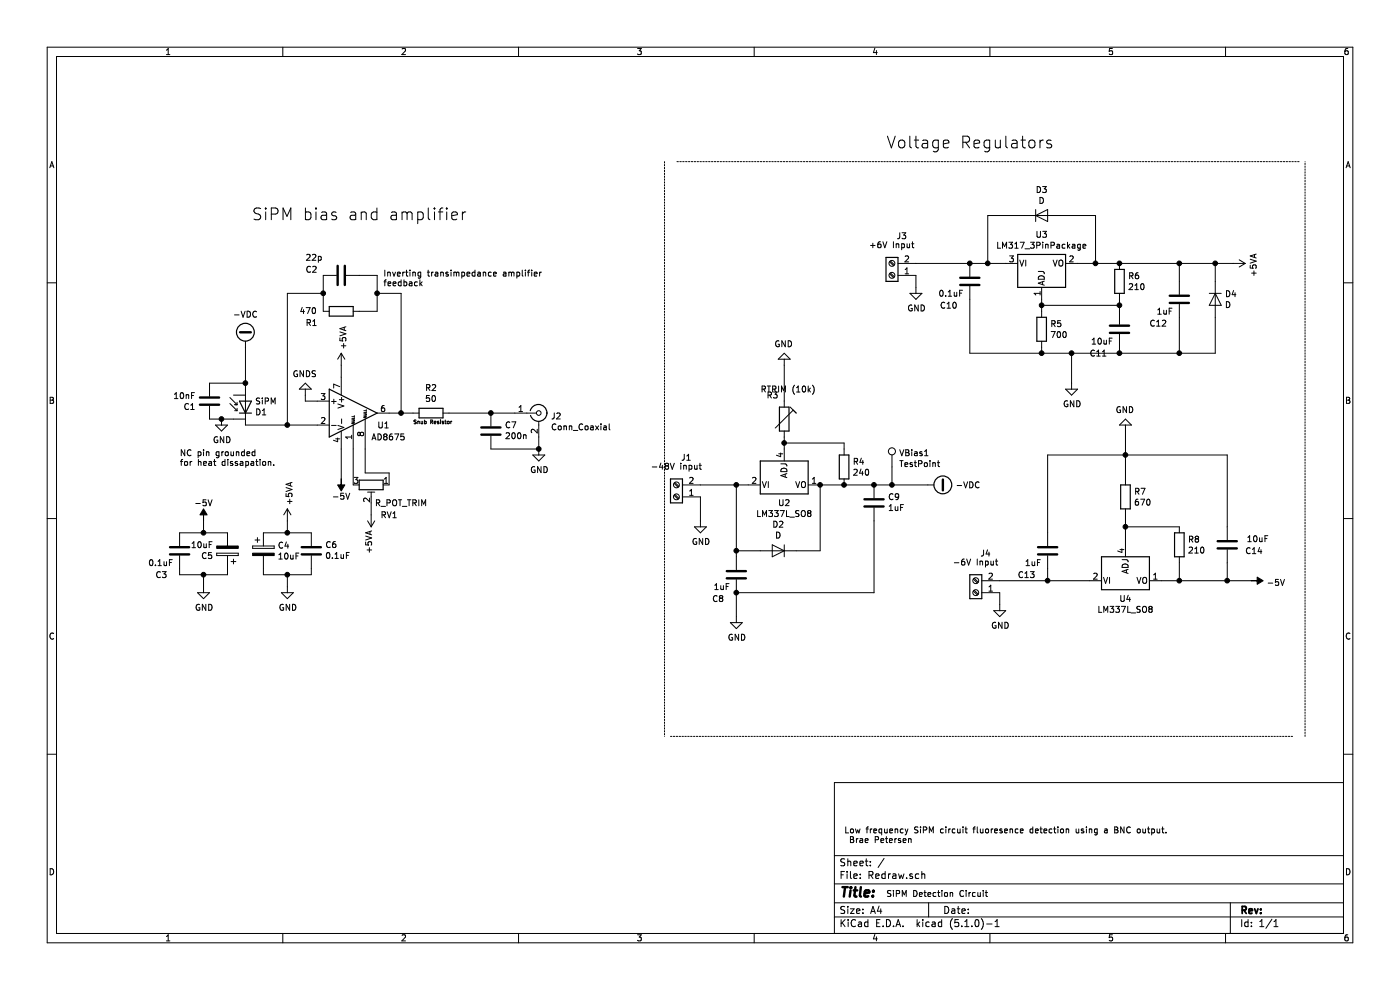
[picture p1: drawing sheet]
EESchema Schematic File Version 4
LIBS:Redraw-cache
EELAYER 29 0
EELAYER END
$Descr A4 11693 8268
encoding utf-8
Sheet 1 1
Title ""
Date ""
Rev ""
Comp ""
Comment1 ""
Comment2 ""
Comment3 ""
Comment4 ""
$EndDescr
$Comp
L Redraw-rescue:Screw_Terminal_01x02-Connector-CircuitV1-rescue J1
U 1 1
P 5650 4150
F 0 "J1" H 5568 3825 50  0000 C CNN
F 1 "-48V input" H 5650 3900 50  0000 C CNN
F 2 "TerminalBlock_Phoenix:TerminalBlock_Phoenix_MKDS-1,5-2-5.08_1x02_P5.08mm_Horizontal" H 5650 4150 50  0001 C CNN
F 3 "~" H 5650 4150 50  0001 C CNN
	1    5650 4150
	-1   0    0    1   
$EndComp
Wire Wire Line
	5850 4150 5850 4350
$Comp
L Redraw-rescue:SiPM-CustomFinch D1
U 1 1
P 2050 3400
F 0 "D1" V 2004 3321 50  0000 R CNN
F 1 "SiPM" V 2095 3321 50  0000 R CNN
F 2 "SiPM_3000:Microfc_30050" H 2100 3575 50  0001 C CNN
F 3 "~" H 2050 3400 50  0001 C CNN
	1    2050 3400
	0    -1   -1   0   
$EndComp
$Comp
L Redraw-rescue:AD8610_copy-CustomFinch U1
U 1 1
P 2950 3450
F 0 "U1" H 3150 3350 50  0000 L CNN
F 1 "AD8675" H 3100 3250 50  0000 L CNN
F 2 "Package_SO:SOIC-8_3.9x4.9mm_P1.27mm" H 2950 3200 50  0001 C CNN
F 3 "https://www.analog.com/media/en/technical-documentation/data-sheets/ADA4807-1_4807-2_4807-4.pdf" H 2950 3100 50  0001 L CNN
	1    2950 3450
	1    0    0    -1  
$EndComp
$Comp
L Redraw-rescue:R-Device-CircuitV1-rescue R1
U 1 1
P 2850 2600
F 0 "R1" V 2750 2900 50  0000 R CNN
F 1 "470" V 2850 2950 50  0000 R CNN
F 2 "Resistor_SMD:R_0603_1608Metric_Pad1.05x0.95mm_HandSolder" V 2780 2600 50  0001 C CNN
F 3 "~" H 2850 2600 50  0001 C CNN
	1    2850 2600
	0    -1   -1   0   
$EndComp
Wire Wire Line
	3150 2300 3000 2300
Wire Wire Line
	3150 2600 3000 2600
$Comp
L Redraw-rescue:GNDS-power-CircuitV1-rescue #PWR03
U 1 1
P 2550 3300
F 0 "#PWR03" H 2550 3050 50  0001 C CNN
F 1 "GNDS" H 2555 3127 50  0000 C CNN
F 2 "" H 2550 3300 50  0001 C CNN
F 3 "" H 2550 3300 50  0001 C CNN
	1    2550 3300
	-1   0    0    1   
$EndComp
Wire Wire Line
	2550 3300 2550 3350
Wire Wire Line
	2550 3350 2650 3350
$Comp
L Redraw-rescue:+5VA-power-CircuitV1-rescue #PWR04
U 1 1
P 2850 3050
F 0 "#PWR04" H 2850 2900 50  0001 C CNN
F 1 "+5VA" V 2865 3177 50  0000 L CNN
F 2 "" H 2850 3050 50  0001 C CNN
F 3 "" H 2850 3050 50  0001 C CNN
	1    2850 3050
	1    0    0    -1  
$EndComp
$Comp
L Redraw-rescue:CP-Device-CircuitV1-rescue C4
U 1 1
P 2200 4600
F 0 "C4" H 2318 4646 50  0000 L CNN
F 1 "10uF" H 2318 4555 50  0000 L CNN
F 2 "Capacitor_SMD:CP_Elec_4x3.9" H 2238 4450 50  0001 C CNN
F 3 "~" H 2200 4600 50  0001 C CNN
	1    2200 4600
	1    0    0    -1  
$EndComp
$Comp
L Redraw-rescue:C-Device-CircuitV1-rescue C6
U 1 1
P 2600 4600
F 0 "C6" H 2485 4554 50  0000 R CNN
F 1 "0.1uF" H 2485 4645 50  0000 R CNN
F 2 "Capacitor_SMD:C_1206_3216Metric_Pad1.42x1.75mm_HandSolder" H 2638 4450 50  0001 C CNN
F 3 "~" H 2600 4600 50  0001 C CNN
	1    2600 4600
	-1   0    0    1   
$EndComp
Wire Wire Line
	2200 4450 2400 4450
Wire Wire Line
	2200 4750 2200 4800
Wire Wire Line
	2600 4800 2600 4750
Wire Wire Line
	3250 3450 3350 3450
$Comp
L Redraw-rescue:R-Device-CircuitV1-rescue R2
U 1 1
P 3600 3450
F 0 "R2" V 3807 3450 50  0000 C CNN
F 1 "50" V 3716 3450 50  0000 C CNN
F 2 "Resistor_SMD:R_1206_3216Metric_Pad1.42x1.75mm_HandSolder" V 3530 3450 50  0001 C CNN
F 3 "~" H 3600 3450 50  0001 C CNN
	1    3600 3450
	0    -1   -1   0   
$EndComp
Text Notes 3450 3550 0    31   ~ 0
Snub Resistor
$Comp
L Redraw-rescue:C-Device-CircuitV1-rescue C1
U 1 1
P 1750 3350
F 0 "C1" H 1635 3304 50  0000 R CNN
F 1 "10nF" H 1635 3395 50  0000 R CNN
F 2 "Capacitor_SMD:C_0805_2012Metric_Pad1.15x1.40mm_HandSolder" H 1788 3200 50  0001 C CNN
F 3 "~" H 1750 3350 50  0001 C CNN
	1    1750 3350
	1    0    0    -1  
$EndComp
Wire Wire Line
	7650 2300 7650 2400
$Comp
L Redraw-rescue:GND-power-CircuitV1-rescue #PWR015
U 1 1
P 7650 2400
F 0 "#PWR015" H 7650 2150 50  0001 C CNN
F 1 "GND" H 7655 2227 50  0000 C CNN
F 2 "" H 7650 2400 50  0001 C CNN
F 3 "" H 7650 2400 50  0001 C CNN
	1    7650 2400
	1    0    0    -1  
$EndComp
$Comp
L Redraw-rescue:Screw_Terminal_01x02-Connector-CircuitV1-rescue J3
U 1 1
P 7450 2300
F 0 "J3" H 7368 1975 50  0000 C CNN
F 1 "+6V Input" H 7450 2050 50  0000 C CNN
F 2 "TerminalBlock_Phoenix:TerminalBlock_Phoenix_MKDS-1,5-2-5.08_1x02_P5.08mm_Horizontal" H 7450 2300 50  0001 C CNN
F 3 "~" H 7450 2300 50  0001 C CNN
	1    7450 2300
	-1   0    0    1   
$EndComp
Text Notes 3200 2400 0    50   ~ 0
Inverting transimpedance amplifier\nfeedback\n
$Comp
L Device:D D2
U 1 1
P 6500 4600
F 0 "D2" H 6500 4384 50  0000 C CNN
F 1 "D" H 6500 4475 50  0000 C CNN
F 2 "Diode_SMD:D_SOD-123F" H 6500 4600 50  0001 C CNN
F 3 "~" H 6500 4600 50  0001 C CNN
	1    6500 4600
	-1   0    0    1   
$EndComp
$Comp
L Regulator_Linear:LM337L_SO8 U2
U 1 1
P 6550 4050
F 0 "U2" H 6550 3901 50  0000 C CNN
F 1 "LM337L_SO8" H 6550 3810 50  0000 C CNN
F 2 "Package_SO:SOIC-8_3.9x4.9mm_P1.27mm" H 6550 3850 50  0001 C CIN
F 3 "http://www.ti.com/lit/ds/symlink/lm337l.pdf" H 6550 4050 50  0001 C CNN
	1    6550 4050
	1    0    0    -1  
$EndComp
Wire Wire Line
	6650 4600 6850 4600
Wire Wire Line
	6850 4600 6850 4050
Wire Wire Line
	6350 4600 6150 4600
Wire Wire Line
	6250 4050 6150 4050
Connection ~ 6150 4050
$Comp
L Redraw-rescue:C-Device-CircuitV1-rescue C2
U 1 1
P 2850 2300
F 0 "C2" V 2800 2000 50  0000 L CNN
F 1 "22p" V 2700 2000 50  0000 L CNN
F 2 "Capacitor_SMD:C_0603_1608Metric_Pad1.05x0.95mm_HandSolder" H 2888 2150 50  0001 C CNN
F 3 "~" H 2850 2300 50  0001 C CNN
	1    2850 2300
	0    1    1    0   
$EndComp
$Comp
L power:-5V #PWR05
U 1 1
P 2850 4000
F 0 "#PWR05" H 2850 4100 50  0001 C CNN
F 1 "-5V" H 2850 4150 50  0000 C CNN
F 2 "" H 2850 4000 50  0001 C CNN
F 3 "" H 2850 4000 50  0001 C CNN
	1    2850 4000
	-1   0    0    1   
$EndComp
$Comp
L Redraw-rescue:CP-Device-CircuitV1-rescue C5
U 1 1
P 1900 4600
F 0 "C5" H 2018 4646 50  0000 L CNN
F 1 "10uF" H 2018 4555 50  0000 L CNN
F 2 "Capacitor_SMD:CP_Elec_4x3.9" H 1938 4450 50  0001 C CNN
F 3 "~" H 1900 4600 50  0001 C CNN
	1    1900 4600
	-1   0    0    1   
$EndComp
$Comp
L Redraw-rescue:C-Device-CircuitV1-rescue C3
U 1 1
P 1500 4600
F 0 "C3" H 1400 4400 50  0000 R CNN
F 1 "0.1uF" H 1450 4500 50  0000 R CNN
F 2 "Capacitor_SMD:C_1206_3216Metric_Pad1.42x1.75mm_HandSolder" H 1538 4450 50  0001 C CNN
F 3 "~" H 1500 4600 50  0001 C CNN
	1    1500 4600
	1    0    0    -1  
$EndComp
Wire Wire Line
	1500 4750 1500 4800
$Comp
L Redraw-rescue:C-Device-CircuitV1-rescue C7
U 1 1
P 4100 3600
F 0 "C7" H 3985 3554 50  0000 R CNN
F 1 "200n" H 3985 3645 50  0000 R CNN
F 2 "Capacitor_SMD:C_0603_1608Metric_Pad1.05x0.95mm_HandSolder" H 4138 3450 50  0001 C CNN
F 3 "~" H 4100 3600 50  0001 C CNN
	1    4100 3600
	-1   0    0    1   
$EndComp
Wire Wire Line
	1900 4800 1900 4750
$Comp
L Regulator_Linear:LM317_3PinPackage U3
U 1 1
P 8700 2200
F 0 "U3" H 8700 2442 50  0000 C CNN
F 1 "LM317_3PinPackage" H 8700 2351 50  0000 C CNN
F 2 "Package_TO_SOT_SMD:SOT-223" H 8700 2450 50  0001 C CIN
F 3 "http://www.ti.com/lit/ds/symlink/lm317.pdf" H 8700 2200 50  0001 C CNN
	1    8700 2200
	1    0    0    -1  
$EndComp
Wire Wire Line
	8400 2200 8250 2200
$Comp
L Device:D D3
U 1 1
P 8700 1800
F 0 "D3" H 8700 2016 50  0000 C CNN
F 1 "D" H 8700 1925 50  0000 C CNN
F 2 "Diode_SMD:D_SOD-123F" H 8700 1800 50  0001 C CNN
F 3 "~" H 8700 1800 50  0001 C CNN
	1    8700 1800
	1    0    0    -1  
$EndComp
Wire Wire Line
	8550 1800 8250 1800
Wire Wire Line
	8250 1800 8250 2200
Connection ~ 8250 2200
Wire Wire Line
	8250 2200 8100 2200
$Comp
L Redraw-rescue:R-Device-CircuitV1-rescue R6
U 1 1
P 9350 2350
F 0 "R6" H 9420 2396 50  0000 L CNN
F 1 "210" H 9420 2305 50  0000 L CNN
F 2 "Resistor_SMD:R_1206_3216Metric_Pad1.42x1.75mm_HandSolder" V 9280 2350 50  0001 C CNN
F 3 "~" H 9350 2350 50  0001 C CNN
	1    9350 2350
	1    0    0    -1  
$EndComp
Wire Wire Line
	9350 2200 9150 2200
$Comp
L Redraw-rescue:C-Device-CircuitV1-rescue C11
U 1 1
P 9350 2750
F 0 "C11" H 9250 2550 50  0000 R CNN
F 1 "10uF" H 9300 2650 50  0000 R CNN
F 2 "Capacitor_SMD:C_1206_3216Metric_Pad1.42x1.75mm_HandSolder" H 9388 2600 50  0001 C CNN
F 3 "~" H 9350 2750 50  0001 C CNN
	1    9350 2750
	1    0    0    -1  
$EndComp
$Comp
L Redraw-rescue:C-Device-CircuitV1-rescue C12
U 1 1
P 9850 2500
F 0 "C12" H 9750 2300 50  0000 R CNN
F 1 "1uF" H 9800 2400 50  0000 R CNN
F 2 "Capacitor_SMD:C_1206_3216Metric_Pad1.42x1.75mm_HandSolder" H 9888 2350 50  0001 C CNN
F 3 "~" H 9850 2500 50  0001 C CNN
	1    9850 2500
	1    0    0    -1  
$EndComp
$Comp
L Redraw-rescue:C-Device-CircuitV1-rescue C10
U 1 1
P 8100 2350
F 0 "C10" H 8000 2150 50  0000 R CNN
F 1 "0.1uF" H 8050 2250 50  0000 R CNN
F 2 "Capacitor_SMD:C_1206_3216Metric_Pad1.42x1.75mm_HandSolder" H 8138 2200 50  0001 C CNN
F 3 "~" H 8100 2350 50  0001 C CNN
	1    8100 2350
	1    0    0    -1  
$EndComp
$Comp
L Device:D D4
U 1 1
P 10150 2500
F 0 "D4" V 10104 2579 50  0000 L CNN
F 1 "D" V 10195 2579 50  0000 L CNN
F 2 "Diode_SMD:D_SOD-123F" H 10150 2500 50  0001 C CNN
F 3 "~" H 10150 2500 50  0001 C CNN
	1    10150 2500
	0    1    1    0   
$EndComp
Wire Wire Line
	9350 2200 9850 2200
Wire Wire Line
	9850 2200 9850 2350
Connection ~ 9350 2200
Wire Wire Line
	10150 2350 10150 2200
Wire Wire Line
	10150 2200 9850 2200
Connection ~ 9850 2200
Wire Wire Line
	10150 2650 10150 2950
Wire Wire Line
	10150 2950 9850 2950
Wire Wire Line
	9350 2950 9350 2900
Wire Wire Line
	9850 2650 9850 2950
Connection ~ 9850 2950
Wire Wire Line
	9850 2950 9350 2950
Wire Wire Line
	9350 2500 9350 2550
$Comp
L Redraw-rescue:R-Device-CircuitV1-rescue R5
U 1 1
P 8700 2750
F 0 "R5" H 8770 2796 50  0000 L CNN
F 1 "700" H 8770 2705 50  0000 L CNN
F 2 "Resistor_SMD:R_1206_3216Metric_Pad1.42x1.75mm_HandSolder" V 8630 2750 50  0001 C CNN
F 3 "~" H 8700 2750 50  0001 C CNN
	1    8700 2750
	1    0    0    -1  
$EndComp
Wire Wire Line
	8700 2500 8700 2550
Wire Wire Line
	8700 2550 9350 2550
Connection ~ 8700 2550
Wire Wire Line
	8700 2550 8700 2600
Connection ~ 9350 2550
Wire Wire Line
	9350 2550 9350 2600
Wire Wire Line
	9350 2950 8950 2950
Wire Wire Line
	8700 2950 8700 2900
Connection ~ 9350 2950
Wire Wire Line
	8700 2950 8100 2950
Wire Wire Line
	8100 2950 8100 2500
Connection ~ 8700 2950
Wire Wire Line
	8850 1800 9150 1800
Wire Wire Line
	9150 1800 9150 2200
Connection ~ 9150 2200
Wire Wire Line
	9150 2200 9000 2200
$Comp
L Redraw-rescue:+5VA-power-CircuitV1-rescue #PWR017
U 1 1
P 10300 2200
F 0 "#PWR017" H 10300 2050 50  0001 C CNN
F 1 "+5VA" H 10315 2373 50  0000 C CNN
F 2 "" H 10300 2200 50  0001 C CNN
F 3 "" H 10300 2200 50  0001 C CNN
	1    10300 2200
	0    1    1    0   
$EndComp
Wire Wire Line
	10300 2200 10150 2200
Connection ~ 10150 2200
$Comp
L Regulator_Linear:LM337L_SO8 U4
U 1 1
P 9400 4850
F 0 "U4" H 9400 4701 50  0000 C CNN
F 1 "LM337L_SO8" H 9400 4610 50  0000 C CNN
F 2 "Package_SO:SOIC-8_3.9x4.9mm_P1.27mm" H 9400 4650 50  0001 C CIN
F 3 "http://www.ti.com/lit/ds/symlink/lm337l.pdf" H 9400 4850 50  0001 C CNN
	1    9400 4850
	1    0    0    -1  
$EndComp
$Comp
L Redraw-rescue:R-Device-CircuitV1-rescue R8
U 1 1
P 9850 4550
F 0 "R8" H 9920 4596 50  0000 L CNN
F 1 "210" H 9920 4505 50  0000 L CNN
F 2 "Resistor_SMD:R_1206_3216Metric_Pad1.42x1.75mm_HandSolder" V 9780 4550 50  0001 C CNN
F 3 "~" H 9850 4550 50  0001 C CNN
	1    9850 4550
	1    0    0    -1  
$EndComp
$Comp
L Redraw-rescue:R-Device-CircuitV1-rescue R7
U 1 1
P 9400 4150
F 0 "R7" H 9470 4196 50  0000 L CNN
F 1 "670" H 9470 4105 50  0000 L CNN
F 2 "Resistor_SMD:R_1206_3216Metric_Pad1.42x1.75mm_HandSolder" V 9330 4150 50  0001 C CNN
F 3 "~" H 9400 4150 50  0001 C CNN
	1    9400 4150
	1    0    0    -1  
$EndComp
$Comp
L Redraw-rescue:C-Device-CircuitV1-rescue C14
U 1 1
P 10250 4550
F 0 "C14" H 10550 4500 50  0000 R CNN
F 1 "10uF" H 10600 4600 50  0000 R CNN
F 2 "Capacitor_SMD:C_1206_3216Metric_Pad1.42x1.75mm_HandSolder" H 10288 4400 50  0001 C CNN
F 3 "~" H 10250 4550 50  0001 C CNN
	1    10250 4550
	1    0    0    -1  
$EndComp
$Comp
L Redraw-rescue:C-Device-CircuitV1-rescue C13
U 1 1
P 8750 4600
F 0 "C13" H 8650 4400 50  0000 R CNN
F 1 "1uF" H 8700 4500 50  0000 R CNN
F 2 "Capacitor_SMD:C_1206_3216Metric_Pad1.42x1.75mm_HandSolder" H 8788 4450 50  0001 C CNN
F 3 "~" H 8750 4600 50  0001 C CNN
	1    8750 4600
	1    0    0    -1  
$EndComp
Wire Wire Line
	9100 4850 8750 4850
Wire Wire Line
	8750 4850 8750 4750
$Comp
L Redraw-rescue:GND-power-CircuitV1-rescue #PWR019
U 1 1
P 9400 3600
F 0 "#PWR019" H 9400 3350 50  0001 C CNN
F 1 "GND" H 9405 3427 50  0000 C CNN
F 2 "" H 9400 3600 50  0001 C CNN
F 3 "" H 9400 3600 50  0001 C CNN
	1    9400 3600
	-1   0    0    1   
$EndComp
Wire Wire Line
	9400 3800 9400 3600
Wire Wire Line
	9400 3800 9400 4000
Connection ~ 9400 3800
Wire Wire Line
	9400 4300 9400 4400
Wire Wire Line
	10250 4400 10250 3800
Wire Wire Line
	9700 4850 9850 4850
Wire Wire Line
	9850 4850 9850 4700
Wire Wire Line
	9850 4850 10250 4850
Wire Wire Line
	10250 4850 10250 4700
Connection ~ 9850 4850
Wire Wire Line
	9400 3800 10250 3800
Wire Wire Line
	9850 4400 9400 4400
Connection ~ 9400 4400
Wire Wire Line
	9400 4400 9400 4550
$Comp
L power:-5V #PWR020
U 1 1
P 10450 4850
F 0 "#PWR020" H 10450 4950 50  0001 C CNN
F 1 "-5V" V 10465 4978 50  0000 L CNN
F 2 "" H 10450 4850 50  0001 C CNN
F 3 "" H 10450 4850 50  0001 C CNN
	1    10450 4850
	0    1    1    0   
$EndComp
Wire Wire Line
	10450 4850 10250 4850
Connection ~ 10250 4850
Wire Wire Line
	8350 4950 8350 5050
$Comp
L Redraw-rescue:GND-power-CircuitV1-rescue #PWR018
U 1 1
P 8350 5050
F 0 "#PWR018" H 8350 4800 50  0001 C CNN
F 1 "GND" H 8355 4877 50  0000 C CNN
F 2 "" H 8350 5050 50  0001 C CNN
F 3 "" H 8350 5050 50  0001 C CNN
	1    8350 5050
	1    0    0    -1  
$EndComp
$Comp
L Redraw-rescue:Screw_Terminal_01x02-Connector-CircuitV1-rescue J4
U 1 1
P 8150 4950
F 0 "J4" H 8068 4625 50  0000 C CNN
F 1 "-6V Input" H 8150 4700 50  0000 C CNN
F 2 "TerminalBlock_Phoenix:TerminalBlock_Phoenix_MKDS-1,5-2-5.08_1x02_P5.08mm_Horizontal" H 8150 4950 50  0001 C CNN
F 3 "~" H 8150 4950 50  0001 C CNN
	1    8150 4950
	-1   0    0    1   
$EndComp
$Comp
L Redraw-rescue:GND-power-CircuitV1-rescue #PWR016
U 1 1
P 8950 3200
F 0 "#PWR016" H 8950 2950 50  0001 C CNN
F 1 "GND" H 8955 3027 50  0000 C CNN
F 2 "" H 8950 3200 50  0001 C CNN
F 3 "" H 8950 3200 50  0001 C CNN
	1    8950 3200
	1    0    0    -1  
$EndComp
Wire Wire Line
	8950 3200 8950 2950
Connection ~ 8950 2950
Wire Wire Line
	8950 2950 8700 2950
Wire Wire Line
	2850 3750 2850 4000
$Comp
L Device:R_POT_TRIM RV1
U 1 1
P 3100 4050
F 0 "RV1" V 3350 4200 50  0000 C CNN
F 1 "R_POT_TRIM" V 3250 4300 50  0000 C CNN
F 2 "Potentiometer_SMD:Potentiometer_Bourns_3269W_Vertical" H 3100 4050 50  0001 C CNN
F 3 "~" H 3100 4050 50  0001 C CNN
	1    3100 4050
	0    1    1    0   
$EndComp
$Comp
L Redraw-rescue:+5VA-power-CircuitV1-rescue #PWR08
U 1 1
P 3100 4300
F 0 "#PWR08" H 3100 4150 50  0001 C CNN
F 1 "+5VA" V 3115 4427 50  0000 L CNN
F 2 "" H 3100 4300 50  0001 C CNN
F 3 "" H 3100 4300 50  0001 C CNN
	1    3100 4300
	-1   0    0    1   
$EndComp
Wire Wire Line
	3100 4200 3100 4300
$Comp
L Redraw-rescue:C-Device-CircuitV1-rescue C8
U 1 1
P 6150 4800
F 0 "C8" H 6050 4600 50  0000 R CNN
F 1 "1uF" H 6100 4700 50  0000 R CNN
F 2 "Capacitor_SMD:C_1206_3216Metric_Pad1.42x1.75mm_HandSolder" H 6188 4650 50  0001 C CNN
F 3 "~" H 6150 4800 50  0001 C CNN
	1    6150 4800
	1    0    0    -1  
$EndComp
Wire Wire Line
	6150 4650 6150 4600
Wire Wire Line
	1750 3200 2050 3200
Connection ~ 2050 3200
Wire Wire Line
	2050 3200 2050 3250
Wire Wire Line
	8750 3800 9400 3800
Wire Wire Line
	8750 4450 8750 3800
$Comp
L Connector:Conn_Coaxial J2
U 1 1
P 4500 3450
F 0 "J2" H 4600 3425 50  0000 L CNN
F 1 "Conn_Coaxial" H 4600 3334 50  0000 L CNN
F 2 "Connector_Coaxial:BNC_Amphenol_B6252HB-NPP3G-50_Horizontal" H 4500 3450 50  0001 C CNN
F 3 " ~" H 4500 3450 50  0001 C CNN
	1    4500 3450
	1    0    0    -1  
$EndComp
Wire Wire Line
	4500 3650 4500 3750
$Comp
L Redraw-rescue:GND-power-CircuitV1-rescue #PWR010
U 1 1
P 5850 4350
F 0 "#PWR010" H 5850 4100 50  0001 C CNN
F 1 "GND" H 5855 4177 50  0000 C CNN
F 2 "" H 5850 4350 50  0001 C CNN
F 3 "" H 5850 4350 50  0001 C CNN
	1    5850 4350
	1    0    0    -1  
$EndComp
Wire Wire Line
	2200 4800 2400 4800
$Comp
L Redraw-rescue:GND-power-CircuitV1-rescue #PWR06
U 1 1
P 1700 4900
F 0 "#PWR06" H 1700 4650 50  0001 C CNN
F 1 "GND" H 1705 4727 50  0000 C CNN
F 2 "" H 1700 4900 50  0001 C CNN
F 3 "" H 1700 4900 50  0001 C CNN
	1    1700 4900
	1    0    0    -1  
$EndComp
$Comp
L Redraw-rescue:GND-power-CircuitV1-rescue #PWR07
U 1 1
P 2400 4900
F 0 "#PWR07" H 2400 4650 50  0001 C CNN
F 1 "GND" H 2405 4727 50  0000 C CNN
F 2 "" H 2400 4900 50  0001 C CNN
F 3 "" H 2400 4900 50  0001 C CNN
	1    2400 4900
	1    0    0    -1  
$EndComp
Wire Wire Line
	2400 4900 2400 4800
Connection ~ 2400 4800
Wire Wire Line
	2400 4800 2600 4800
$Comp
L Redraw-rescue:GND-power-CircuitV1-rescue #PWR011
U 1 1
P 4500 3750
F 0 "#PWR011" H 4500 3500 50  0001 C CNN
F 1 "GND" H 4505 3577 50  0000 C CNN
F 2 "" H 4500 3750 50  0001 C CNN
F 3 "" H 4500 3750 50  0001 C CNN
	1    4500 3750
	1    0    0    -1  
$EndComp
Wire Wire Line
	8350 4850 8750 4850
Connection ~ 8750 4850
Wire Wire Line
	8100 2200 7650 2200
Connection ~ 8100 2200
$Comp
L Redraw-rescue:R-Device-CircuitV1-rescue R4
U 1 1
P 7050 3900
F 0 "R4" H 7120 3946 50  0000 L CNN
F 1 "240" H 7120 3855 50  0000 L CNN
F 2 "Resistor_SMD:R_1206_3216Metric_Pad1.42x1.75mm_HandSolder" V 6980 3900 50  0001 C CNN
F 3 "~" H 7050 3900 50  0001 C CNN
	1    7050 3900
	1    0    0    -1  
$EndComp
$Comp
L Redraw-rescue:GND-power-CircuitV1-rescue #PWR012
U 1 1
P 6150 5150
F 0 "#PWR012" H 6150 4900 50  0001 C CNN
F 1 "GND" H 6155 4977 50  0000 C CNN
F 2 "" H 6150 5150 50  0001 C CNN
F 3 "" H 6150 5150 50  0001 C CNN
	1    6150 5150
	1    0    0    -1  
$EndComp
$Comp
L Redraw-rescue:RTRIM-Device-CircuitV1-rescue R3
U 1 1
P 6550 3500
F 0 "R3" H 6400 3700 50  0000 L CNN
F 1 "RTRIM (10k)" H 6350 3750 50  0000 L CNN
F 2 "Potentiometer_SMD:Potentiometer_Bourns_3269W_Vertical" V 6480 3500 50  0001 C CNN
F 3 "~" H 6550 3500 50  0001 C CNN
	1    6550 3500
	1    0    0    -1  
$EndComp
$Comp
L Connector:TestPoint VBias1
U 1 1
P 7450 3900
F 0 "VBias1" H 7508 4018 50  0000 L CNN
F 1 "TestPoint" H 7508 3927 50  0000 L CNN
F 2 "TestPoint:TestPoint_Pad_D2.0mm" H 7650 3900 50  0001 C CNN
F 3 "~" H 7650 3900 50  0001 C CNN
	1    7450 3900
	1    0    0    -1  
$EndComp
Wire Wire Line
	6150 4050 5850 4050
Connection ~ 6150 4600
Wire Wire Line
	6150 4050 6150 4600
Wire Wire Line
	6550 3750 6550 3700
Wire Wire Line
	6550 3700 7050 3700
Wire Wire Line
	7050 3700 7050 3750
Connection ~ 6550 3700
Wire Wire Line
	6550 3700 6550 3650
Wire Wire Line
	7050 4050 6850 4050
Connection ~ 6850 4050
Wire Wire Line
	7450 3900 7450 4050
Wire Wire Line
	7450 4050 7300 4050
Connection ~ 7050 4050
$Comp
L Redraw-rescue:C-Device-CircuitV1-rescue C9
U 1 1
P 7300 4200
F 0 "C9" H 7185 4154 50  0000 R CNN
F 1 "1uF" H 7185 4245 50  0000 R CNN
F 2 "Capacitor_SMD:C_1206_3216Metric_Pad1.42x1.75mm_HandSolder" H 7338 4050 50  0001 C CNN
F 3 "~" H 7300 4200 50  0001 C CNN
	1    7300 4200
	-1   0    0    1   
$EndComp
Connection ~ 7300 4050
Wire Wire Line
	7300 4050 7050 4050
Wire Wire Line
	6150 4950 6150 5150
Wire Wire Line
	7300 4350 7300 4950
Wire Wire Line
	7300 4950 6150 4950
Connection ~ 6150 4950
$Comp
L power:-VDC #PWR02
U 1 1
P 2050 2900
F 0 "#PWR02" H 2050 2800 50  0001 C CNN
F 1 "-VDC" H 2050 3175 50  0000 C CNN
F 2 "" H 2050 2900 50  0001 C CNN
F 3 "" H 2050 2900 50  0001 C CNN
	1    2050 2900
	1    0    0    -1  
$EndComp
Wire Wire Line
	2050 2900 2050 3200
$Comp
L power:-VDC #PWR014
U 1 1
P 7750 4050
F 0 "#PWR014" H 7750 3950 50  0001 C CNN
F 1 "-VDC" V 7750 4280 50  0000 L CNN
F 2 "" H 7750 4050 50  0001 C CNN
F 3 "" H 7750 4050 50  0001 C CNN
	1    7750 4050
	0    1    1    0   
$EndComp
Wire Wire Line
	7750 4050 7450 4050
Connection ~ 7450 4050
$Comp
L Redraw-rescue:GND-power-CircuitV1-rescue #PWR01
U 1 1
P 1850 3500
F 0 "#PWR01" H 1850 3250 50  0001 C CNN
F 1 "GND" H 1855 3327 50  0000 C CNN
F 2 "" H 1850 3500 50  0001 C CNN
F 3 "" H 1850 3500 50  0001 C CNN
	1    1850 3500
	1    0    0    -1  
$EndComp
Wire Wire Line
	1950 3500 1850 3500
Wire Wire Line
	1850 3500 1750 3500
Connection ~ 1850 3500
$Comp
L Redraw-rescue:GND-power-CircuitV1-rescue #PWR013
U 1 1
P 6550 3050
F 0 "#PWR013" H 6550 2800 50  0001 C CNN
F 1 "GND" H 6555 2877 50  0000 C CNN
F 2 "" H 6550 3050 50  0001 C CNN
F 3 "" H 6550 3050 50  0001 C CNN
	1    6550 3050
	-1   0    0    1   
$EndComp
Wire Wire Line
	6550 3350 6550 3050
Text Notes 2100 1850 0    98   ~ 0
SiPM bias and amplifier
Wire Notes Line
	5550 1350 5550 6150
Wire Notes Line
	5600 6150 10800 6150
Wire Notes Line
	10900 6150 10900 1350
Wire Notes Line
	10850 1350 5650 1350
Text Notes 7400 1250 0    98   ~ 0
Voltage Regulators
Text Notes 7400 7500 0    50   ~ 0
SiPM Detection Circuit
Text Notes 7050 7050 0    50   ~ 0
Low frequency SiPM circuit fluoresence detection using a BNC output. \n Brae Petersen\n
Text Notes 1500 3900 0    50   ~ 0
NC pin grounded\nfor heat dissapation.
Wire Wire Line
	4300 3450 4100 3450
Connection ~ 4100 3450
Wire Wire Line
	4100 3750 4500 3750
Wire Wire Line
	3750 3450 4100 3450
Connection ~ 4500 3750
Wire Wire Line
	1500 4450 1700 4450
$Comp
L power:-5V #PWR?
U 1 1
P 1700 4350
F 0 "#PWR?" H 1700 4450 50  0001 C CNN
F 1 "-5V" H 1700 4500 50  0000 C CNN
F 2 "" H 1700 4350 50  0001 C CNN
F 3 "" H 1700 4350 50  0001 C CNN
	1    1700 4350
	1    0    0    -1  
$EndComp
Wire Wire Line
	1500 4800 1700 4800
Wire Wire Line
	1700 4900 1700 4800
Connection ~ 1700 4800
Wire Wire Line
	1700 4800 1900 4800
Wire Wire Line
	1700 4450 1700 4350
Connection ~ 1700 4450
Wire Wire Line
	1700 4450 1900 4450
Wire Wire Line
	2850 3050 2850 3150
Wire Wire Line
	2950 3750 2950 4050
Wire Wire Line
	3250 4050 3250 3950
Wire Wire Line
	3250 3950 3050 3950
Wire Wire Line
	3050 3950 3050 3750
Wire Wire Line
	2700 2300 2700 2450
Wire Wire Line
	2050 3550 2400 3550
Wire Wire Line
	2400 3550 2400 2450
Wire Wire Line
	2400 2450 2700 2450
Connection ~ 2400 3550
Wire Wire Line
	2400 3550 2650 3550
Connection ~ 2700 2450
Wire Wire Line
	2700 2450 2700 2600
Wire Wire Line
	3150 2300 3150 2450
Wire Wire Line
	3150 2450 3350 2450
Wire Wire Line
	3350 2450 3350 3450
Connection ~ 3150 2450
Wire Wire Line
	3150 2450 3150 2600
Connection ~ 3350 3450
Wire Wire Line
	3350 3450 3450 3450
$Comp
L Redraw-rescue:+5VA-power-CircuitV1-rescue #PWR?
U 1 1
P 2400 4350
F 0 "#PWR?" H 2400 4200 50  0001 C CNN
F 1 "+5VA" V 2415 4477 50  0000 L CNN
F 2 "" H 2400 4350 50  0001 C CNN
F 3 "" H 2400 4350 50  0001 C CNN
	1    2400 4350
	1    0    0    -1  
$EndComp
Wire Wire Line
	2400 4350 2400 4450
Connection ~ 2400 4450
Wire Wire Line
	2400 4450 2600 4450
$EndSCHEMATC
